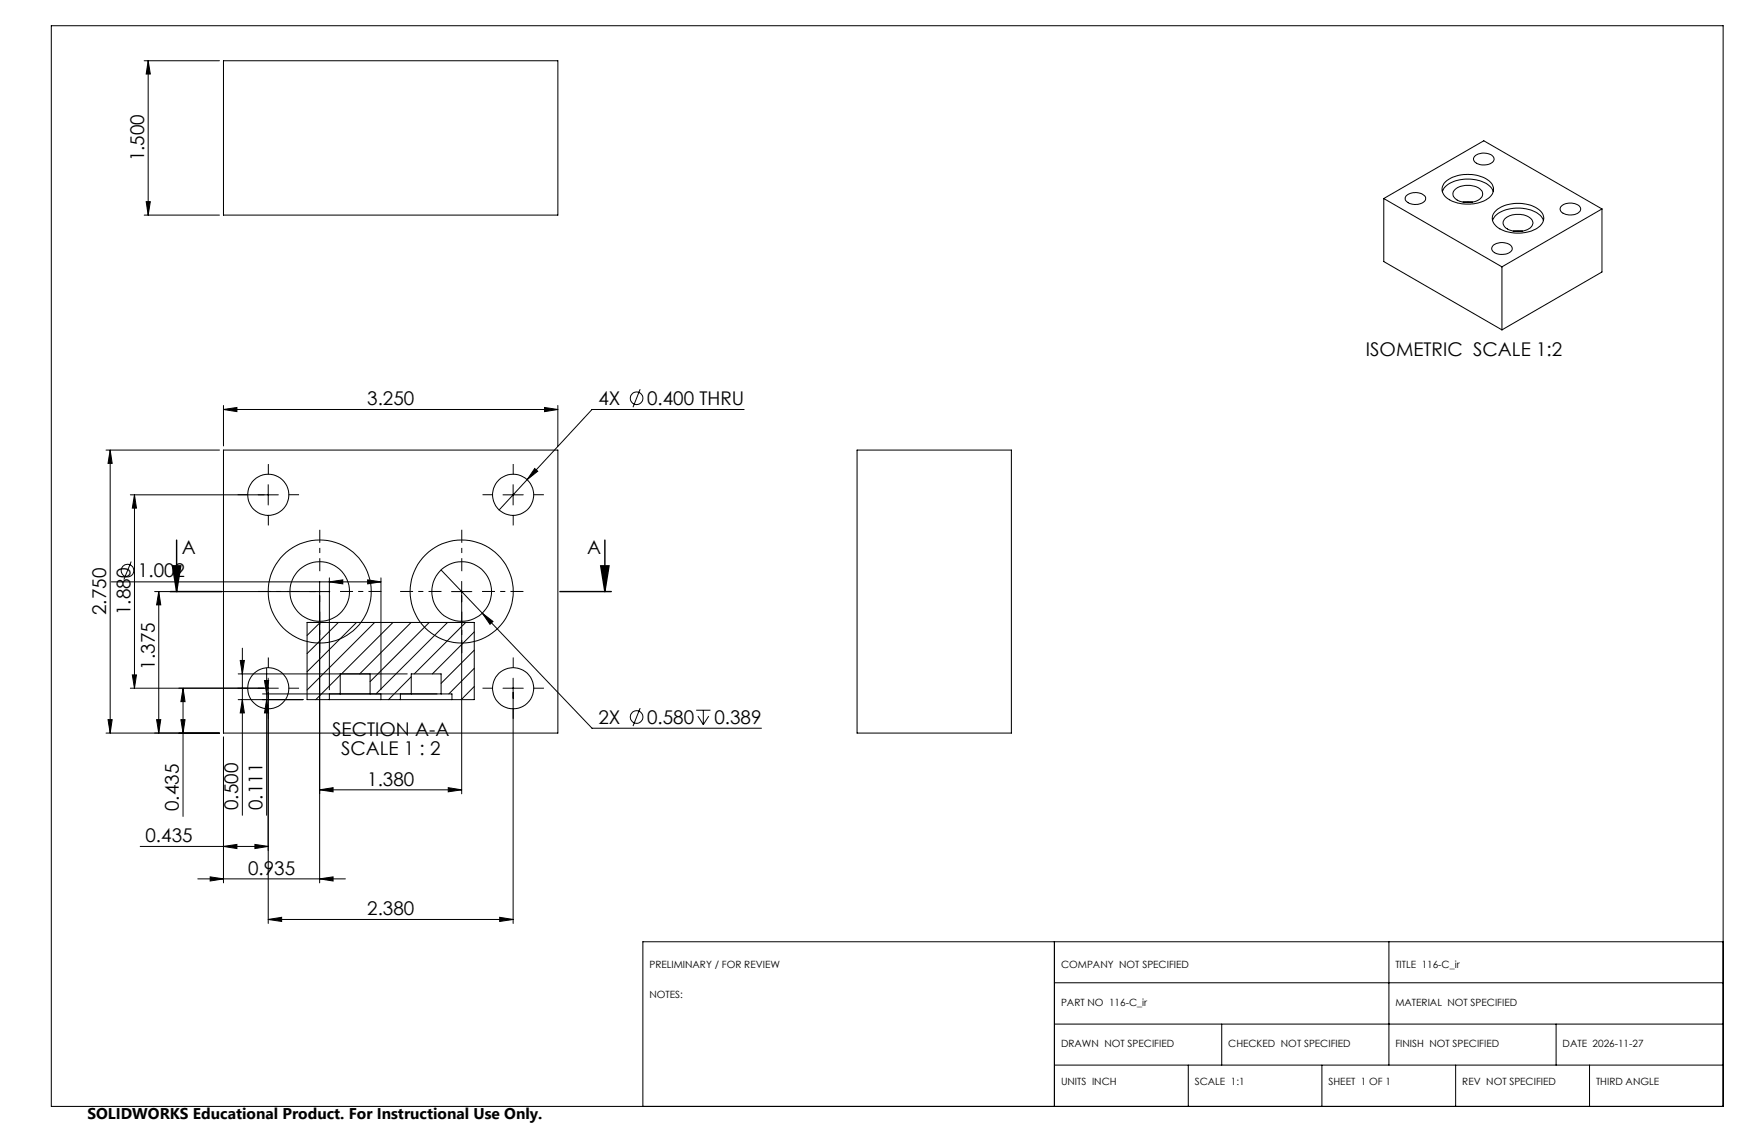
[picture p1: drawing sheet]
<svg xmlns="http://www.w3.org/2000/svg" width="432mm" height="279mm" viewBox="0 0 432 279" stroke-linecap="round" stroke-linejoin="round" font-family="sans-serif">
<g fill="none" stroke="#000" stroke-width=".25">
<path d="M12.7 6.4h412.7v266.7h-412.7zM35.6 15h18.6M36.6 15l.5 3.3h-1zM36.6 15v38.1M55.2 15h82.5v38.1h-82.5zM364.1 38.6a3.4 3.4 0 0 1 4.7 .2 1.48 1.48 0 0 1-1.6 1.8l-.3 .1a2.4 2.4 0 0 1-3.1-1.6zM35.6 53.1h18.6M36.1 49.8h1l-.5 3.3zM341.6 49v15.6l29.2 16.8M341.6 49l29.2 16.9M341.6 49l24.7-14.3 29.2 16.9M347.2 48.3a3.4 3.4 0 0 1 4.8 .5 1.88 1.88 0 0 1-2.3 1.6 2.36 2.36 0 0 1-2.8-1.4z"/>
<path d="M356.1 47.3a5.7 5.7 0 0 1 5.3-3.1 7.6 7.6 0 0 1 7 2.5l.3 .6M356.7 45a9 9 0 0 1 11.4 0 2.66 2.66 0 0 1-1.2 4.3 9.6 9.6 0 0 1-10-.7 2.42 2.42 0 0 1-.2-3.6zM359.3 46.7a5.2 5.2 0 0 1 6.5 .4 1.68 1.68 0 0 1-1.1 2.4 5.2 5.2 0 0 1-5.7-.9 1.39 1.39 0 0 1 .3-1.9zM361.2 49.9h2.3M368.5 54.4a5.8 5.8 0 0 1 5.3-3 7.5 7.5 0 0 1 7 2.5l.2 .5M369.6 51.7a9.2 9.2 0 0 1 10.8 .5 2.67 2.67 0 0 1-1.1 4.3 9.5 9.5 0 0 1-9.9-.7 2.49 2.49 0 0 1 .2-4.1zM371.5 54a5.2 5.2 0 0 1 6.7 .3 1.76 1.76 0 0 1-1.4 2.5 5 5 0 0 1-5.5-1 1.35 1.35 0 0 1 .2-1.8zM373.6 57h2.3M385.6 50.8a3.4 3.4 0 0 1 4.5 .4 1.51 1.51 0 0 1-1.6 1.8 2.97 2.97 0 0 1-3.3-1.2v-.5zM395.5 51.6l-24.7 14.3M395.5 51.6v15.5l-24.7 14.3M368.5 60.7a3.4 3.4 0 0 1 4.7 .2 1.47 1.47 0 0 1-1.5 1.8l-.3 .1a2.53 2.53 0 0 1-3.1-1.4z"/>
<path d="M370.8 65.9v15.5M158 96.1l-1.7 4.4M26.2 111.1h28M27.2 111.1l.5 3.3h-1zM27.2 111.1v69.8M55.2 101.1l3.3-.5v1zM55.2 111.1h82.5v69.8h-82.5zM55.2 100.1v10M55.2 101.1h82.5M66.2 119.6v5M126.7 119.6v5M130.1 118.4l-6.9 7.5"/>
<path d="M132 115.6l.8 .7-2.7 2.1zM134.4 100.6l3.3 .5-3.3 .5zM137.7 100.1v10M183.7 101.1h-37.5l-16.1 17.3M211.6 111.1h38.1v69.8h-38.1zM32.2 122.1h36.5M32.4 138.6l-1.8 4.5M33.2 122.1l.5 3.3h-1zM33.2 122.1v47.8M124.2 122.1h5M27.5 143.6h66.6M38.2 146h43.2"/>
<path d="M39.2 146l.5 3.3h-1zM39.2 146v34.9M59.8 160v41.2M78.9 143.5v74.4M79.1 153.6l-3.3 3.2M81.3 143.6l3.3-.5v1zM81.3 142.6v27.7M83.5 153.6l-7.7 7.7M88 153.6l-12.2 12.2M90.8 143.1l3.3 .5-3.3 .5zM92.5 153.6l-16.7 16.7M94.1 142.6v27.7"/>
<path d="M97 153.6l-12.7 12.7M101.5 153.6l-12.7 12.7M106 153.6l-14.6 14.6M108.9 140.7l37.3 39h41.8M110.5 153.6l-17.7 17.7M111.5 146h5M114 143.5v52.4M115 153.6l-12.7 12.7M117.1 156l-10.3 10.3M119.1 151.3l2.6 2.1-.7 .7zM26.7 177.6h1l-.5 3.3zM32.2 169.9h36.5"/>
<path d="M32.7 166.6h1l-.5 3.3zM38.7 177.6h1l-.5 3.3zM44.7 177.6h1l-.5 3.3zM45.2 169.9l.5 3.3h-1zM45.2 169.9v31.6M58.8 172.7h16M58.8 166.3h41.7M59.3 163h1l-.5 3.3zM59.8 172.7l.5 3.3h-1zM64.8 171.3h43.1M65.3 168h1l-.5 3.3zM65.8 172.7l.5 3.3h-1z"/>
<path d="M65.8 164.9v36.3M66.2 167.4v60.5M81.3 172.7h12.8M81.3 171.3v1.4M81.3 172.7h-5.5v-19.1h41.3v19.1h-5.5M84 166.3v5h7.4v-5M84 166.6l-6 6.1M84 171.1l-.1 .2M94.1 172.7h4.7M94.1 171.3v1.4M98.8 172.7h12.8M98.8 171.3v1.4"/>
<path d="M101.5 166.3h7.4v5h-7.4zM101.5 167l-5.6 5.7M108.9 171.3h2.7v1.4M117.1 160.5l-8.2 8.2M117.1 165l-6.3 6.3M117.1 169.4l-3.2 3.3M124.2 169.9h5M126.7 167.4v60.5M158 174.8l-1.7 4.4M171.9 175.3h3.5M172.3 176.7l1.3 2.2M173.6 175.3v3.6"/>
<path d="M175 176.7l-1.4 2.2M26.2 180.9h28M55.2 181.9v36M78.9 194.9l3.3-.5v1zM78.9 194.9h35.1M110.7 194.4l3.3 .5-3.3 .5zM34.6 208.9h31.6M48.8 216.9h36.5M51.9 216.4l3.3 .5-3.3 .6zM55.2 208.9l3.3-.5v1zM62.9 208.4l3.3 .5-3.3 .5zM78.9 216.9l3.3-.5v1.1z"/>
<path d="M66.2 226.9l3.3-.5v1zM66.2 226.9h60.5M123.4 226.4l3.3 .5-3.3 .5zM260.3 232.4v40.7M342.9 232.4v30.5M425.4 232.4h-266.7v40.7M260.3 252.8h165.1M260.3 242.6h165.1M301.6 252.8v10.1M384.2 252.8v10.1M260.3 262.9h165.1M293.4 262.9v10.2"/>
<path d="M326.4 262.9v10.2M359.4 262.9v10.2M392.4 262.9v10.2"/>
<circle cx="157.2" cy="98.3" r="1.56"/>
<circle cx="66.2" cy="122.1" r="5.1"/>
<circle cx="126.7" cy="122.1" r="5.1"/>
<circle cx="31.5" cy="140.8" r="1.56"/>
<circle cx="78.9" cy="146" r="7.4"/>
<circle cx="78.9" cy="146" r="12.7"/>
<circle cx="114" cy="146" r="12.7"/>
<circle cx="114" cy="146" r="7.4"/>
<circle cx="66.2" cy="169.9" r="5.1"/>
<circle cx="126.7" cy="169.9" r="5.1"/>
<circle cx="157.2" cy="177" r="1.55"/>
</g>
<path d="M42.6 139.7h2l-1 6.3zM43.6 133.3v12.7M148.3 139.7h2.1l-1.1 6.3zM149.3 133.3v12.7M42 146h12.7M138.2 146h12.7" fill="none" stroke="#000" stroke-width=".35"/>
<g fill="none" stroke="#000" stroke-width=".25" stroke-dasharray="15.2 1.3 1.3 1.3" stroke-linecap="butt">
<path d="M66.2 117.1v-2.6M126.7 117.1v-2.6M61.2 122.1h-2.5M66.2 127.1v2.6M71.2 122.1h2.6M121.7 122.1h-2.6M126.7 127.1v2.6M131.7 122.1h2.6M61.2 169.9h-2.5M66.2 164.9v-2.6M66.2 174.9v2.5M71.2 169.9h2.6"/>
<path d="M121.7 169.9h-2.6M126.7 164.9v-2.6M126.7 174.9v2.5M131.7 169.9h2.6"/>
</g>
<path d="M73.9 146h-10.2M78.9 141v-10.2M78.9 151v10.2M83.9 146h10.3M109 146h-10.2M114 141v-10.2M114 151v10.2M119 146h10.2" fill="none" stroke="#000" stroke-width=".25" stroke-dasharray="15.2 1.3 1.3 1.3" stroke-dashoffset="12" stroke-linecap="butt"/>
<g fill="#000">
<path d="M55.2 101.1l3.3-.5v1zM134.4 100.6l3.3 .5-3.3 .5zM132 115.6l-1.9 2.8 2.7-2.1zM66.2 226.9l3.3-.5v1zM123.4 226.4l3.3 .5-3.3 .5zM119.1 151.3l1.9 2.8 .7-.7zM78.9 194.9l3.3-.5v1zM110.7 194.4l3.3 .5-3.3 .5zM81.3 143.6l3.3-.5v1zM90.8 143.1l3.3 .5-3.3 .5z"/>
<path d="M42.6 139.7h2l-1 6.3zM148.3 139.7h2.1l-1.1 6.3z"/>
<path d="M45.2 169.9l.5 3.3h-1zM44.7 177.6h1l-.5 3.3zM39.2 146l.5 3.3h-1zM38.7 177.6h1l-.5 3.3z"/>
<path d="M26.7 177.6h1l-.5 3.3zM27.2 111.1l.5 3.3h-1zM32.7 166.6h1l-.5 3.3zM33.2 122.1l.5 3.3h-1zM36.1 49.8h1l-.5 3.3zM36.6 15l.5 3.3h-1zM65.8 172.7l.5 3.3h-1zM65.3 168h1l-.5 3.3zM59.8 172.7l.5 3.3h-1zM59.3 163h1l-.5 3.3z"/>
<path d="M62.9 208.4l3.3 .5-3.3 .5zM55.2 208.9l3.3-.5v1zM78.9 216.9l3.3-.5v1.1zM51.9 216.4l3.3 .5-3.3 .6z"/>
</g>
<g font-size="4.7">
<text x="35.6" y="39.8" transform="rotate(-90 35.6 39.8)">1.500</text>
<text x="337.2" y="87.8">ISOMETRIC SCALE 1:2</text>
<text x="90.7" y="100">3.250</text>
<text x="147.7" y="100">4X</text>
<text x="159.8" y="100">0.400 THRU</text>
<text x="44.9" y="136.8">A</text>
<text x="145" y="136.8">A</text>
<text x="34.1" y="142.5">1.002</text>
<text x="26.2" y="151.8" transform="rotate(-90 26.2 151.8)">2.750</text>
<text x="32.2" y="151.8" transform="rotate(-90 32.2 151.8)">1.880</text>
<text x="38.2" y="165.3" transform="rotate(-90 38.2 165.3)">1.375</text>
<text x="147.7" y="178.7">2X</text>
<text x="159.8" y="178.7">0.580</text>
<text x="176.4" y="178.7">0.389</text>
<text x="82" y="181.7">SECTION A-A</text>
<text x="84.2" y="186.2">SCALE 1 : 2</text>
<text x="90.7" y="193.9">1.380</text>
<text x="44.2" y="200.2" transform="rotate(-90 44.2 200.2)">0.435</text>
<text x="58.8" y="199.9" transform="rotate(-90 58.8 199.9)">0.500</text>
<text x="64.8" y="199.9" transform="rotate(-90 64.8 199.9)">0.111</text>
<text x="35.9" y="207.9">0.435</text>
<text x="61.3" y="215.9">0.935</text>
<text x="90.7" y="225.9">2.380</text>
</g>
<text font-size="3.8" x="21.6" y="276.3">SOLIDWORKS Educational Product. For Instructional Use Only.</text>
<g font-size="2.5">
<text x="160.3" y="239">PRELIMINARY / FOR REVIEW</text>
<text x="262" y="239">COMPANY NOT SPECIFIED</text>
<text x="344.5" y="239">TITLE 116-C_ir</text>
<text x="160.3" y="246.3">NOTES:</text>
<text x="262" y="248.2">PART NO 116-C_ir</text>
<text x="344.5" y="248.2">MATERIAL NOT SPECIFIED</text>
<text x="262" y="258.4">DRAWN NOT SPECIFIED</text>
<text x="303.2" y="258.4">CHECKED NOT SPECIFIED</text>
<text x="344.5" y="258.4">FINISH NOT SPECIFIED</text>
<text x="385.8" y="258.4">DATE 2026-11-27</text>
<text x="262" y="267.7">UNITS INCH</text>
<text x="295" y="267.7">SCALE 1:1</text>
<text x="328" y="267.7">SHEET 1 OF 1</text>
<text x="361" y="267.7">REV NOT SPECIFIED</text>
<text x="394" y="267.7">THIRD ANGLE</text>
</g>
</svg>
